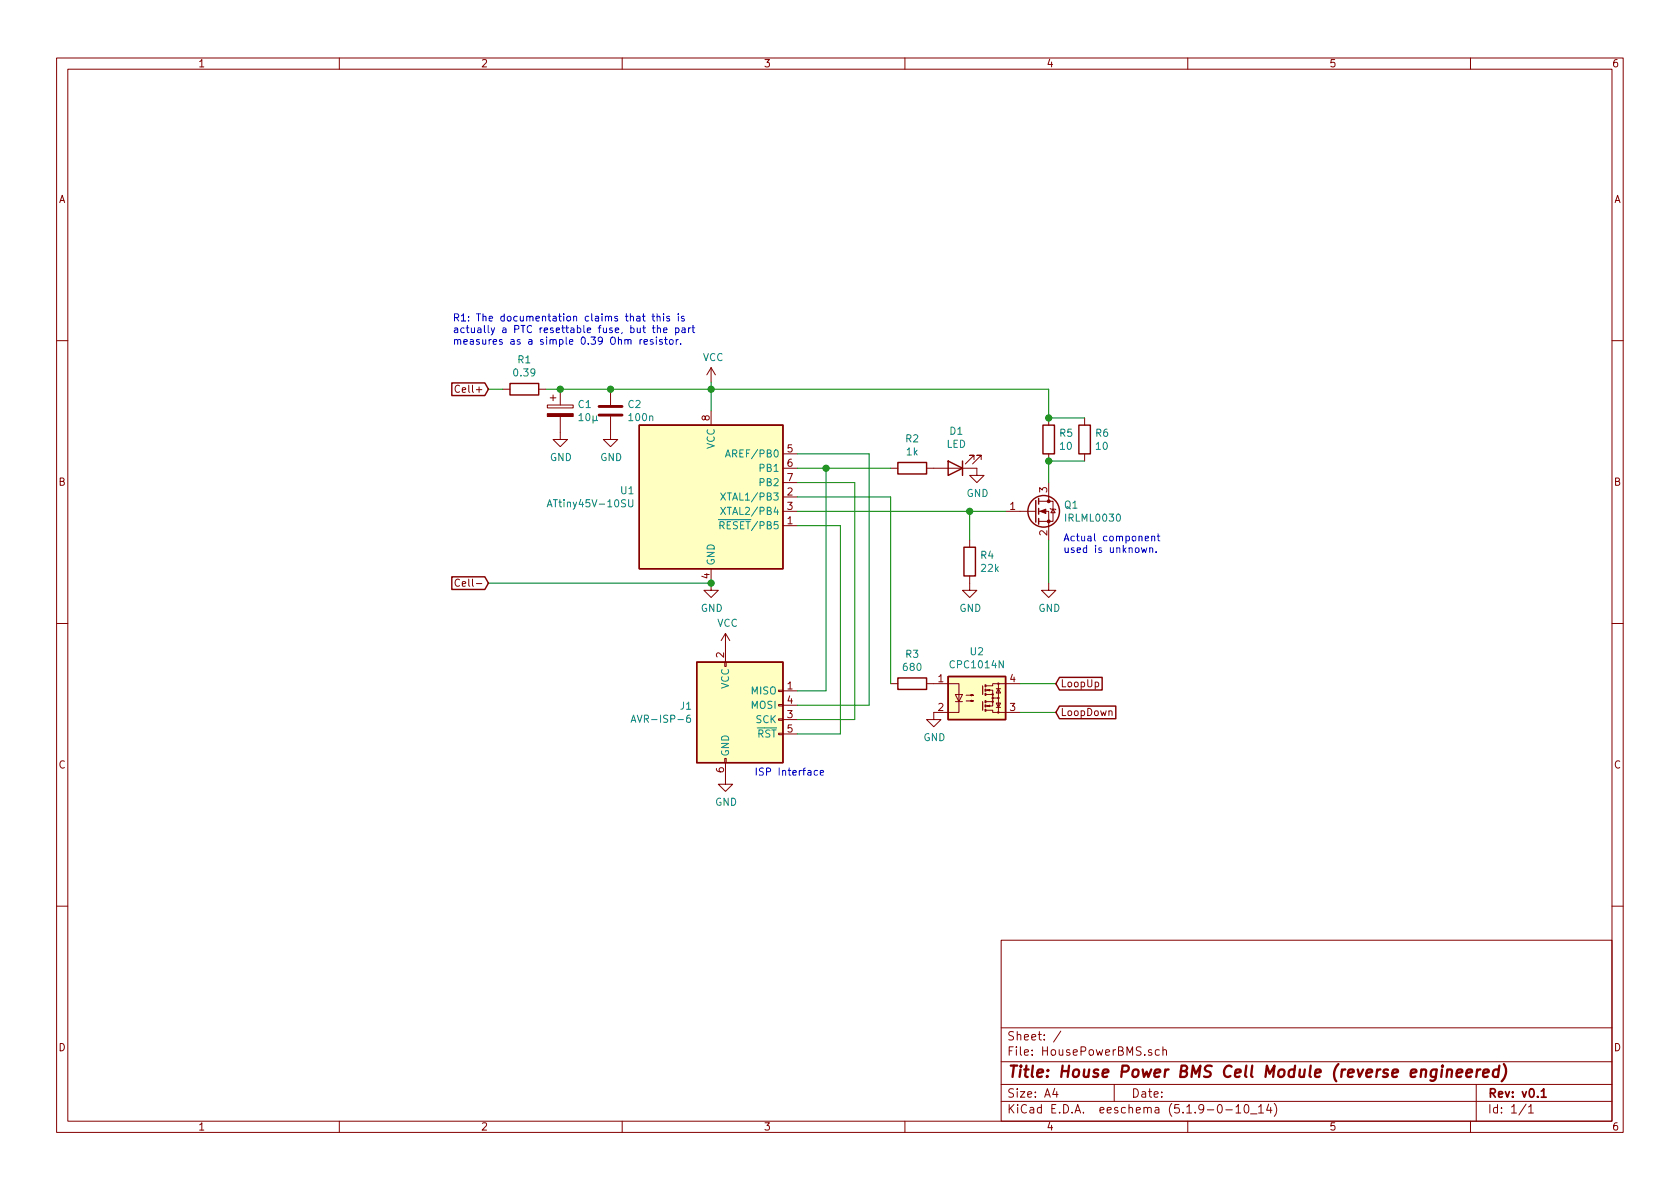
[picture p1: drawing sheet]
EESchema Schematic File Version 4
EELAYER 30 0
EELAYER END
$Descr A4 11693 8268
encoding utf-8
Sheet 1 1
Title "House Power BMS Cell Module (reverse engineered)"
Date ""
Rev "v0.1"
Comp ""
Comment1 ""
Comment2 ""
Comment3 ""
Comment4 ""
$EndDescr
$Comp
L MCU_Microchip_ATtiny:ATtiny45V-10SU U1
U 1 1
P 4950 3450
F 0 "U1" H 4420 3496 50  0000 R CNN
F 1 "ATtiny45V-10SU" H 4420 3405 50  0000 R CNN
F 2 "Package_SO:SOIJ-8_5.3x5.3mm_P1.27mm" H 4950 3450 50  0001 C CIN
F 3 "http://ww1.microchip.com/downloads/en/DeviceDoc/atmel-2586-avr-8-bit-microcontroller-attiny25-attiny45-attiny85_datasheet.pdf" H 4950 3450 50  0001 C CNN
	1    4950 3450
	1    0    0    -1  
$EndComp
$Comp
L Relay_SolidState:CPC1017N U2
U 1 1
P 6800 4850
F 0 "U2" H 6800 5175 50  0000 C CNN
F 1 "CPC1014N" H 6800 5084 50  0000 C CNN
F 2 "Package_SO:SOP-4_3.8x4.1mm_P2.54mm" H 6600 4650 50  0001 L CIN
F 3 "https://www.ixysic.com/home/pdfs.nsf/www/CPC1014N.pdf/$file/CPC1014N.pdf" H 6750 4850 50  0001 L CNN
	1    6800 4850
	1    0    0    -1  
$EndComp
$Comp
L Connector:AVR-ISP-6 J1
U 1 1
P 5150 5000
F 0 "J1" H 4821 5096 50  0000 R CNN
F 1 "AVR-ISP-6" H 4821 5005 50  0000 R CNN
F 2 "" V 4900 5050 50  0001 C CNN
F 3 " ~" H 3875 4450 50  0001 C CNN
	1    5150 5000
	1    0    0    -1  
$EndComp
$Comp
L Device:LED D1
U 1 1
P 6650 3250
F 0 "D1" H 6643 2995 50  0000 C CNN
F 1 "LED" H 6643 3086 50  0000 C CNN
F 2 "" H 6650 3250 50  0001 C CNN
F 3 "~" H 6650 3250 50  0001 C CNN
	1    6650 3250
	-1   0    0    1   
$EndComp
$Comp
L power:VCC #PWR03
U 1 1
P 4950 2650
F 0 "#PWR03" H 4950 2500 50  0001 C CNN
F 1 "VCC" H 4965 2823 50  0000 C CNN
F 2 "" H 4950 2650 50  0001 C CNN
F 3 "" H 4950 2650 50  0001 C CNN
	1    4950 2650
	1    0    0    -1  
$EndComp
Wire Wire Line
	5550 3650 5850 3650
Wire Wire Line
	5850 3650 5850 5100
Wire Wire Line
	5850 5100 5550 5100
$Comp
L power:VCC #PWR05
U 1 1
P 5050 4500
F 0 "#PWR05" H 5050 4350 50  0001 C CNN
F 1 "VCC" H 5065 4673 50  0000 C CNN
F 2 "" H 5050 4500 50  0001 C CNN
F 3 "" H 5050 4500 50  0001 C CNN
	1    5050 4500
	1    0    0    -1  
$EndComp
$Comp
L power:GND #PWR06
U 1 1
P 5050 5400
F 0 "#PWR06" H 5050 5150 50  0001 C CNN
F 1 "GND" H 5055 5227 50  0000 C CNN
F 2 "" H 5050 5400 50  0001 C CNN
F 3 "" H 5050 5400 50  0001 C CNN
	1    5050 5400
	1    0    0    -1  
$EndComp
Wire Wire Line
	5550 5000 5950 5000
Wire Wire Line
	5950 5000 5950 3350
Wire Wire Line
	5950 3350 5550 3350
Wire Wire Line
	5550 4900 6050 4900
Wire Wire Line
	6050 4900 6050 3150
Wire Wire Line
	6050 3150 5550 3150
Wire Wire Line
	5550 4800 5750 4800
Wire Wire Line
	5750 4800 5750 3250
Wire Wire Line
	5750 3250 5550 3250
$Comp
L power:GND #PWR09
U 1 1
P 6800 3250
F 0 "#PWR09" H 6800 3000 50  0001 C CNN
F 1 "GND" H 6805 3077 50  0000 C CNN
F 2 "" H 6800 3250 50  0001 C CNN
F 3 "" H 6800 3250 50  0001 C CNN
	1    6800 3250
	1    0    0    -1  
$EndComp
$Comp
L Device:R R3
U 1 1
P 6350 4750
F 0 "R3" V 6143 4750 50  0000 C CNN
F 1 "680" V 6234 4750 50  0000 C CNN
F 2 "" V 6280 4750 50  0001 C CNN
F 3 "~" H 6350 4750 50  0001 C CNN
	1    6350 4750
	0    1    1    0   
$EndComp
$Comp
L Device:R R2
U 1 1
P 6350 3250
F 0 "R2" V 6143 3250 50  0000 C CNN
F 1 "1k" V 6234 3250 50  0000 C CNN
F 2 "" V 6280 3250 50  0001 C CNN
F 3 "~" H 6350 3250 50  0001 C CNN
	1    6350 3250
	0    1    1    0   
$EndComp
Wire Wire Line
	5750 3250 6200 3250
Connection ~ 5750 3250
Wire Wire Line
	5550 3450 6200 3450
Text Notes 5250 5400 0    50   ~ 0
ISP Interface
Text GLabel 3400 2700 0    50   Input ~ 0
Cell+
$Comp
L Device:R R1
U 1 1
P 3650 2700
F 0 "R1" V 3443 2700 50  0000 C CNN
F 1 "0.39" V 3534 2700 50  0000 C CNN
F 2 "" V 3580 2700 50  0001 C CNN
F 3 "~" H 3650 2700 50  0001 C CNN
	1    3650 2700
	0    1    1    0   
$EndComp
Wire Wire Line
	3400 2700 3500 2700
Wire Wire Line
	4950 2700 4950 2850
Wire Wire Line
	4950 2700 4950 2650
Connection ~ 4950 2700
$Comp
L power:GND #PWR04
U 1 1
P 4950 4050
F 0 "#PWR04" H 4950 3800 50  0001 C CNN
F 1 "GND" H 4955 3877 50  0000 C CNN
F 2 "" H 4950 4050 50  0001 C CNN
F 3 "" H 4950 4050 50  0001 C CNN
	1    4950 4050
	1    0    0    -1  
$EndComp
$Comp
L Device:C C2
U 1 1
P 4250 2850
F 0 "C2" H 4365 2896 50  0000 L CNN
F 1 "100n" H 4365 2805 50  0000 L CNN
F 2 "" H 4288 2700 50  0001 C CNN
F 3 "~" H 4250 2850 50  0001 C CNN
	1    4250 2850
	1    0    0    -1  
$EndComp
Connection ~ 4250 2700
Wire Wire Line
	4250 2700 4950 2700
$Comp
L power:GND #PWR02
U 1 1
P 4250 3000
F 0 "#PWR02" H 4250 2750 50  0001 C CNN
F 1 "GND" H 4255 2827 50  0000 C CNN
F 2 "" H 4250 3000 50  0001 C CNN
F 3 "" H 4250 3000 50  0001 C CNN
	1    4250 3000
	1    0    0    -1  
$EndComp
$Comp
L power:GND #PWR01
U 1 1
P 3900 3000
F 0 "#PWR01" H 3900 2750 50  0001 C CNN
F 1 "GND" H 3905 2827 50  0000 C CNN
F 2 "" H 3900 3000 50  0001 C CNN
F 3 "" H 3900 3000 50  0001 C CNN
	1    3900 3000
	1    0    0    -1  
$EndComp
$Comp
L Device:R R4
U 1 1
P 6750 3900
F 0 "R4" H 6820 3946 50  0000 L CNN
F 1 "22k" H 6820 3855 50  0000 L CNN
F 2 "" V 6680 3900 50  0001 C CNN
F 3 "~" H 6750 3900 50  0001 C CNN
	1    6750 3900
	1    0    0    -1  
$EndComp
Wire Wire Line
	6200 3450 6200 4750
$Comp
L power:GND #PWR08
U 1 1
P 6750 4050
F 0 "#PWR08" H 6750 3800 50  0001 C CNN
F 1 "GND" H 6755 3877 50  0000 C CNN
F 2 "" H 6750 4050 50  0001 C CNN
F 3 "" H 6750 4050 50  0001 C CNN
	1    6750 4050
	1    0    0    -1  
$EndComp
Wire Wire Line
	5550 3550 6750 3550
Wire Wire Line
	6750 3550 6750 3750
$Comp
L Transistor_FET:IRLML0030 Q1
U 1 1
P 7200 3550
F 0 "Q1" H 7404 3596 50  0000 L CNN
F 1 "IRLML0030" H 7404 3505 50  0000 L CNN
F 2 "Package_TO_SOT_SMD:SOT-23" H 7400 3475 50  0001 L CIN
F 3 "https://www.infineon.com/dgdl/irlml0030pbf.pdf?fileId=5546d462533600a401535664773825df" H 7200 3550 50  0001 L CNN
	1    7200 3550
	1    0    0    -1  
$EndComp
Wire Wire Line
	6750 3550 7000 3550
Connection ~ 6750 3550
$Comp
L power:GND #PWR010
U 1 1
P 7300 4050
F 0 "#PWR010" H 7300 3800 50  0001 C CNN
F 1 "GND" H 7305 3877 50  0000 C CNN
F 2 "" H 7300 4050 50  0001 C CNN
F 3 "" H 7300 4050 50  0001 C CNN
	1    7300 4050
	1    0    0    -1  
$EndComp
Wire Wire Line
	7300 3750 7300 4050
$Comp
L Device:R R5
U 1 1
P 7300 3050
F 0 "R5" H 7370 3096 50  0000 L CNN
F 1 "10" H 7370 3005 50  0000 L CNN
F 2 "" V 7230 3050 50  0001 C CNN
F 3 "~" H 7300 3050 50  0001 C CNN
	1    7300 3050
	1    0    0    -1  
$EndComp
$Comp
L Device:R R6
U 1 1
P 7550 3050
F 0 "R6" H 7620 3096 50  0000 L CNN
F 1 "10" H 7620 3005 50  0000 L CNN
F 2 "" V 7480 3050 50  0001 C CNN
F 3 "~" H 7550 3050 50  0001 C CNN
	1    7550 3050
	1    0    0    -1  
$EndComp
Wire Wire Line
	7550 3200 7300 3200
Wire Wire Line
	7300 3200 7300 3350
Connection ~ 7300 3200
Wire Wire Line
	7550 2900 7300 2900
Wire Wire Line
	7300 2900 7300 2700
Wire Wire Line
	7300 2700 4950 2700
Connection ~ 7300 2900
$Comp
L power:GND #PWR07
U 1 1
P 6500 4950
F 0 "#PWR07" H 6500 4700 50  0001 C CNN
F 1 "GND" H 6505 4777 50  0000 C CNN
F 2 "" H 6500 4950 50  0001 C CNN
F 3 "" H 6500 4950 50  0001 C CNN
	1    6500 4950
	1    0    0    -1  
$EndComp
Text GLabel 3400 4050 0    50   Input ~ 0
Cell-
Text GLabel 7350 4750 2    50   Input ~ 0
LoopUp
Text GLabel 7350 4950 2    50   Input ~ 0
LoopDown
Wire Wire Line
	7100 4750 7350 4750
Wire Wire Line
	7100 4950 7350 4950
Wire Wire Line
	3400 4050 4950 4050
Connection ~ 4950 4050
$Comp
L Device:CP C1
U 1 1
P 3900 2850
F 0 "C1" H 4018 2896 50  0000 L CNN
F 1 "10µ" H 4018 2805 50  0000 L CNN
F 2 "" H 3938 2700 50  0001 C CNN
F 3 "~" H 3900 2850 50  0001 C CNN
	1    3900 2850
	1    0    0    -1  
$EndComp
Wire Wire Line
	3800 2700 3900 2700
Connection ~ 3900 2700
Wire Wire Line
	3900 2700 4250 2700
Text Notes 3150 2400 0    50   ~ 0
R1: The documentation claims that this is \nactually a PTC resettable fuse, but the part \nmeasures as a simple 0.39 Ohm resistor.\n
Text Notes 7400 3850 0    50   ~ 0
Actual component \nused is unknown.
$EndSCHEMATC
